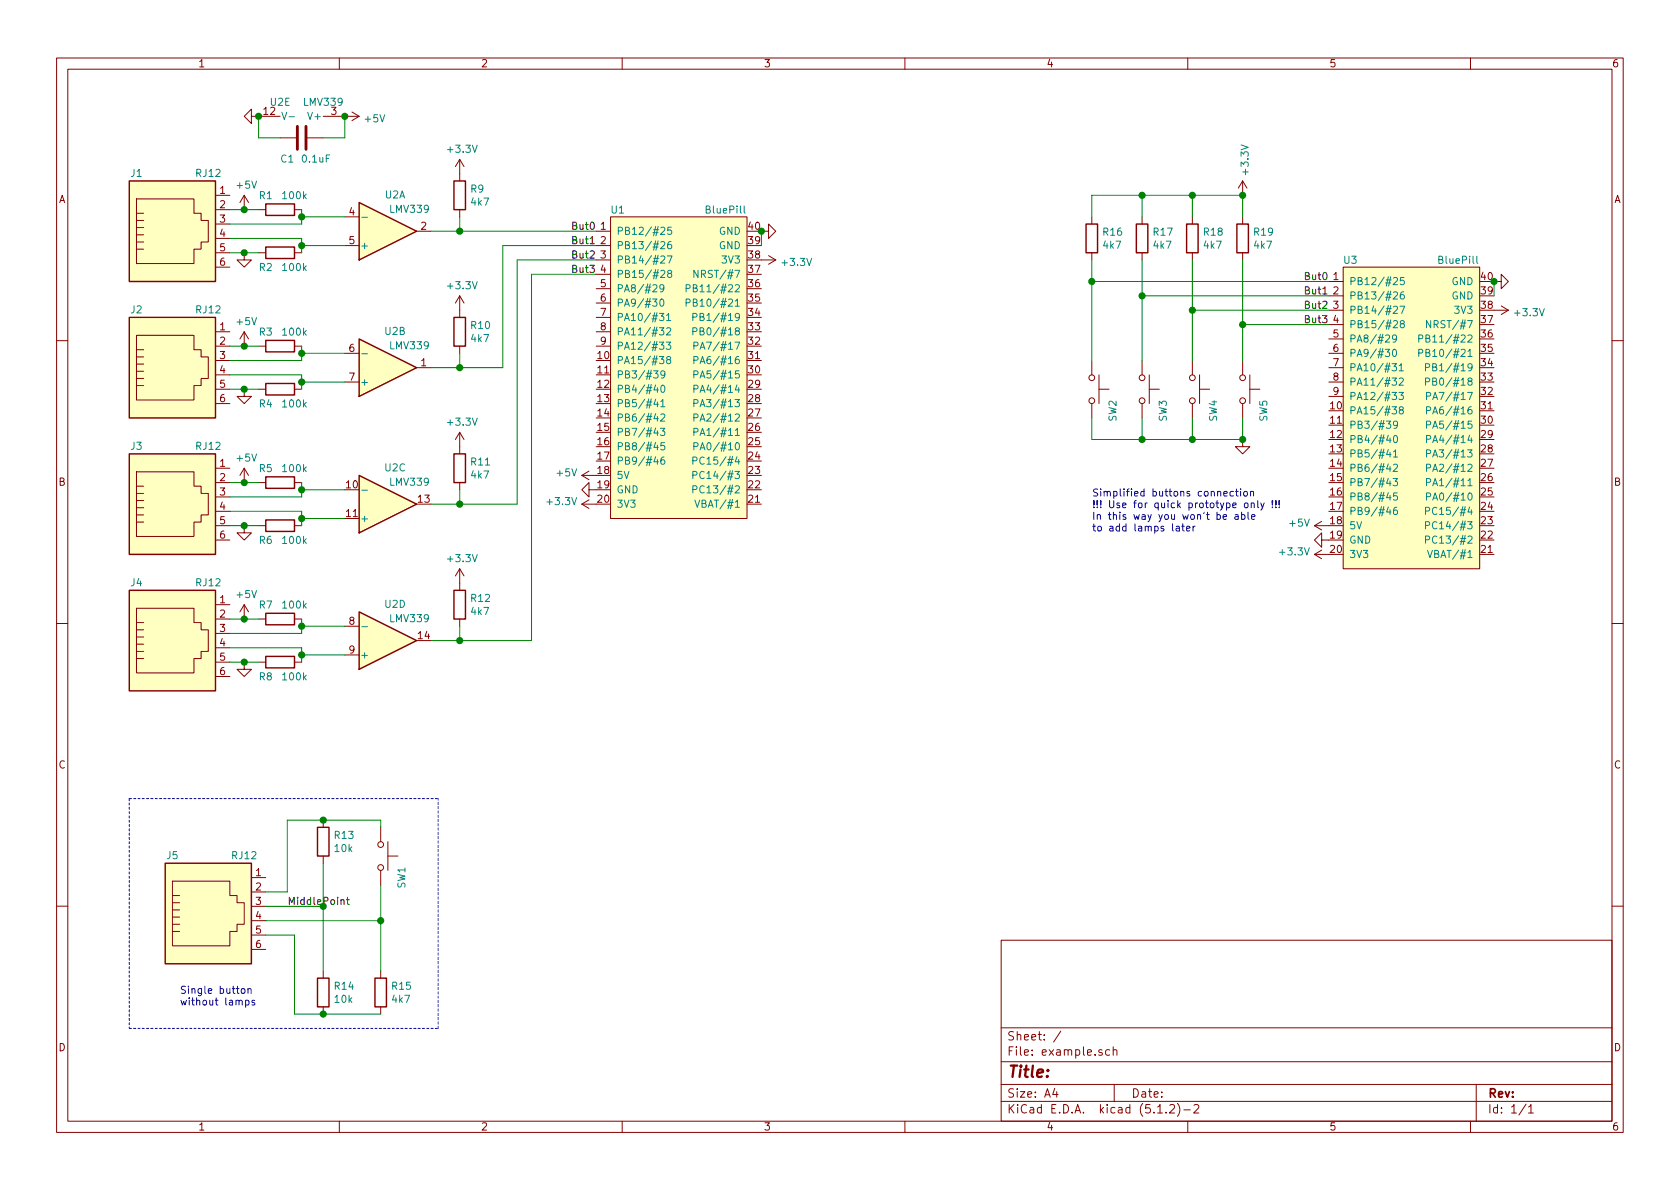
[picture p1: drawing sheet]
EESchema Schematic File Version 4
LIBS:example-cache
EELAYER 29 0
EELAYER END
$Descr A4 11693 8268
encoding utf-8
Sheet 1 1
Title ""
Date ""
Rev ""
Comp ""
Comment1 ""
Comment2 ""
Comment3 ""
Comment4 ""
$EndDescr
$Comp
L brbuttonsystem:BluePill U1
U 1 1
P 4250 1500
F 0 "U1" H 4300 1550 50  0000 C CNN
F 1 "BluePill" H 5050 1550 50  0000 C CNN
F 2 "brbuttonsystem:DIP40_module" H 4250 1500 50  0001 C CNN
F 3 "" H 4250 1500 50  0001 C CNN
	1    4250 1500
	1    0    0    -1  
$EndComp
$Comp
L power:GND #PWR018
U 1 1
P 5300 1600
F 0 "#PWR018" H 5300 1350 50  0001 C CNN
F 1 "GND" H 5305 1427 50  0001 C CNN
F 2 "" H 5300 1600 50  0001 C CNN
F 3 "" H 5300 1600 50  0001 C CNN
	1    5300 1600
	0    -1   -1   0   
$EndComp
$Comp
L power:GND #PWR016
U 1 1
P 4150 3400
F 0 "#PWR016" H 4150 3150 50  0001 C CNN
F 1 "GND" H 4155 3227 50  0001 C CNN
F 2 "" H 4150 3400 50  0001 C CNN
F 3 "" H 4150 3400 50  0001 C CNN
	1    4150 3400
	0    1    1    0   
$EndComp
Wire Wire Line
	5300 1700 5300 1600
Connection ~ 5300 1600
$Comp
L power:+3.3V #PWR019
U 1 1
P 5300 1800
F 0 "#PWR019" H 5300 1650 50  0001 C CNN
F 1 "+3.3V" V 5315 1928 50  0000 L CNN
F 2 "" H 5300 1800 50  0001 C CNN
F 3 "" H 5300 1800 50  0001 C CNN
	1    5300 1800
	0    1    1    0   
$EndComp
$Comp
L power:+3.3V #PWR017
U 1 1
P 4150 3500
F 0 "#PWR017" H 4150 3350 50  0001 C CNN
F 1 "+3.3V" V 4165 3628 50  0000 L CNN
F 2 "" H 4150 3500 50  0001 C CNN
F 3 "" H 4150 3500 50  0001 C CNN
	1    4150 3500
	0    -1   -1   0   
$EndComp
$Comp
L power:+5V #PWR015
U 1 1
P 4150 3300
F 0 "#PWR015" H 4150 3150 50  0001 C CNN
F 1 "+5V" V 4165 3428 50  0000 L CNN
F 2 "" H 4150 3300 50  0001 C CNN
F 3 "" H 4150 3300 50  0001 C CNN
	1    4150 3300
	0    -1   -1   0   
$EndComp
$Comp
L Connector:RJ12 J1
U 1 1
P 1200 1550
F 0 "J1" H 950 1200 50  0000 C CNN
F 1 "RJ12" H 1450 1200 50  0000 C CNN
F 2 "" V 1200 1575 50  0001 C CNN
F 3 "~" V 1200 1575 50  0001 C CNN
	1    1200 1550
	1    0    0    1   
$EndComp
$Comp
L Comparator:LMV339 U2
U 1 1
P 2700 1600
F 0 "U2" H 2750 1350 50  0000 C CNN
F 1 "LMV339" H 2850 1450 50  0000 C CNN
F 2 "" H 2650 1700 50  0001 C CNN
F 3 "http://www.ti.com/lit/ds/symlink/lmv331.pdf" H 2750 1800 50  0001 C CNN
	1    2700 1600
	1    0    0    1   
$EndComp
$Comp
L Comparator:LMV339 U2
U 2 1
P 2700 2550
F 0 "U2" H 2750 2300 50  0000 C CNN
F 1 "LMV339" H 2850 2400 50  0000 C CNN
F 2 "" H 2650 2650 50  0001 C CNN
F 3 "http://www.ti.com/lit/ds/symlink/lmv331.pdf" H 2750 2750 50  0001 C CNN
	2    2700 2550
	1    0    0    1   
$EndComp
$Comp
L Comparator:LMV339 U2
U 3 1
P 2700 3500
F 0 "U2" H 2750 3250 50  0000 C CNN
F 1 "LMV339" H 2850 3350 50  0000 C CNN
F 2 "" H 2650 3600 50  0001 C CNN
F 3 "http://www.ti.com/lit/ds/symlink/lmv331.pdf" H 2750 3700 50  0001 C CNN
	3    2700 3500
	1    0    0    1   
$EndComp
$Comp
L Comparator:LMV339 U2
U 4 1
P 2700 4450
F 0 "U2" H 2750 4200 50  0000 C CNN
F 1 "LMV339" H 2850 4300 50  0000 C CNN
F 2 "" H 2650 4550 50  0001 C CNN
F 3 "http://www.ti.com/lit/ds/symlink/lmv331.pdf" H 2750 4650 50  0001 C CNN
	4    2700 4450
	1    0    0    1   
$EndComp
$Comp
L Comparator:LMV339 U2
U 5 1
P 2100 900
F 0 "U2" V 1900 750 50  0000 C CNN
F 1 "LMV339" V 1900 1050 50  0000 C CNN
F 2 "" H 2050 1000 50  0001 C CNN
F 3 "http://www.ti.com/lit/ds/symlink/lmv331.pdf" H 2150 1100 50  0001 C CNN
	5    2100 900 
	0    1    1    0   
$EndComp
$Comp
L power:+5V #PWR02
U 1 1
P 2400 800
F 0 "#PWR02" H 2400 650 50  0001 C CNN
F 1 "+5V" V 2415 928 50  0000 L CNN
F 2 "" H 2400 800 50  0001 C CNN
F 3 "" H 2400 800 50  0001 C CNN
	1    2400 800 
	0    1    1    0   
$EndComp
$Comp
L power:GND #PWR01
U 1 1
P 1800 800
F 0 "#PWR01" H 1800 550 50  0001 C CNN
F 1 "GND" H 1805 627 50  0001 C CNN
F 2 "" H 1800 800 50  0001 C CNN
F 3 "" H 1800 800 50  0001 C CNN
	1    1800 800 
	0    1    1    0   
$EndComp
$Comp
L Device:R R9
U 1 1
P 3200 1350
F 0 "R9" H 3270 1396 50  0000 L CNN
F 1 "4k7" H 3270 1305 50  0000 L CNN
F 2 "Resistor_THT:R_Axial_DIN0207_L6.3mm_D2.5mm_P10.16mm_Horizontal" V 3130 1350 50  0001 C CNN
F 3 "~" H 3200 1350 50  0001 C CNN
	1    3200 1350
	1    0    0    -1  
$EndComp
$Comp
L Device:R R1
U 1 1
P 1950 1450
F 0 "R1" V 1850 1350 50  0000 C CNN
F 1 "100k" V 1850 1550 50  0000 C CNN
F 2 "Resistor_THT:R_Axial_DIN0207_L6.3mm_D2.5mm_P10.16mm_Horizontal" V 1880 1450 50  0001 C CNN
F 3 "~" H 1950 1450 50  0001 C CNN
	1    1950 1450
	0    1    1    0   
$EndComp
$Comp
L Connector:RJ12 J2
U 1 1
P 1200 2500
F 0 "J2" H 950 2150 50  0000 C CNN
F 1 "RJ12" H 1450 2150 50  0000 C CNN
F 2 "" V 1200 2525 50  0001 C CNN
F 3 "~" V 1200 2525 50  0001 C CNN
	1    1200 2500
	1    0    0    1   
$EndComp
$Comp
L Connector:RJ12 J3
U 1 1
P 1200 3450
F 0 "J3" H 950 3100 50  0000 C CNN
F 1 "RJ12" H 1450 3100 50  0000 C CNN
F 2 "" V 1200 3475 50  0001 C CNN
F 3 "~" V 1200 3475 50  0001 C CNN
	1    1200 3450
	1    0    0    1   
$EndComp
$Comp
L Connector:RJ12 J4
U 1 1
P 1200 4400
F 0 "J4" H 950 4050 50  0000 C CNN
F 1 "RJ12" H 1450 4050 50  0000 C CNN
F 2 "" V 1200 4425 50  0001 C CNN
F 3 "~" V 1200 4425 50  0001 C CNN
	1    1200 4400
	1    0    0    1   
$EndComp
$Comp
L Device:C C1
U 1 1
P 2100 950
F 0 "C1" V 1950 1050 50  0000 C CNN
F 1 "0.1uF" V 1950 850 50  0000 C CNN
F 2 "Capacitor_THT:C_Disc_D5.0mm_W2.5mm_P5.00mm" H 2138 800 50  0001 C CNN
F 3 "~" H 2100 950 50  0001 C CNN
	1    2100 950 
	0    -1   -1   0   
$EndComp
Wire Wire Line
	2400 800  2400 950 
Wire Wire Line
	2400 950  2250 950 
Connection ~ 2400 800 
Wire Wire Line
	1800 800  1800 950 
Wire Wire Line
	1800 950  1950 950 
Connection ~ 1800 800 
$Comp
L Device:R R2
U 1 1
P 1950 1750
F 0 "R2" V 2050 1650 50  0000 C CNN
F 1 "100k" V 2050 1850 50  0000 C CNN
F 2 "Resistor_THT:R_Axial_DIN0207_L6.3mm_D2.5mm_P10.16mm_Horizontal" V 1880 1750 50  0001 C CNN
F 3 "~" H 1950 1750 50  0001 C CNN
	1    1950 1750
	0    1    1    0   
$EndComp
$Comp
L Device:R R3
U 1 1
P 1950 2400
F 0 "R3" V 1850 2300 50  0000 C CNN
F 1 "100k" V 1850 2500 50  0000 C CNN
F 2 "Resistor_THT:R_Axial_DIN0207_L6.3mm_D2.5mm_P10.16mm_Horizontal" V 1880 2400 50  0001 C CNN
F 3 "~" H 1950 2400 50  0001 C CNN
	1    1950 2400
	0    1    1    0   
$EndComp
$Comp
L Device:R R4
U 1 1
P 1950 2700
F 0 "R4" V 2050 2600 50  0000 C CNN
F 1 "100k" V 2050 2800 50  0000 C CNN
F 2 "Resistor_THT:R_Axial_DIN0207_L6.3mm_D2.5mm_P10.16mm_Horizontal" V 1880 2700 50  0001 C CNN
F 3 "~" H 1950 2700 50  0001 C CNN
	1    1950 2700
	0    1    1    0   
$EndComp
$Comp
L Device:R R5
U 1 1
P 1950 3350
F 0 "R5" V 1850 3250 50  0000 C CNN
F 1 "100k" V 1850 3450 50  0000 C CNN
F 2 "Resistor_THT:R_Axial_DIN0207_L6.3mm_D2.5mm_P10.16mm_Horizontal" V 1880 3350 50  0001 C CNN
F 3 "~" H 1950 3350 50  0001 C CNN
	1    1950 3350
	0    1    1    0   
$EndComp
$Comp
L Device:R R6
U 1 1
P 1950 3650
F 0 "R6" V 2050 3550 50  0000 C CNN
F 1 "100k" V 2050 3750 50  0000 C CNN
F 2 "Resistor_THT:R_Axial_DIN0207_L6.3mm_D2.5mm_P10.16mm_Horizontal" V 1880 3650 50  0001 C CNN
F 3 "~" H 1950 3650 50  0001 C CNN
	1    1950 3650
	0    1    1    0   
$EndComp
$Comp
L Device:R R7
U 1 1
P 1950 4300
F 0 "R7" V 1850 4200 50  0000 C CNN
F 1 "100k" V 1850 4400 50  0000 C CNN
F 2 "Resistor_THT:R_Axial_DIN0207_L6.3mm_D2.5mm_P10.16mm_Horizontal" V 1880 4300 50  0001 C CNN
F 3 "~" H 1950 4300 50  0001 C CNN
	1    1950 4300
	0    1    1    0   
$EndComp
$Comp
L Device:R R8
U 1 1
P 1950 4600
F 0 "R8" V 2050 4500 50  0000 C CNN
F 1 "100k" V 2050 4700 50  0000 C CNN
F 2 "Resistor_THT:R_Axial_DIN0207_L6.3mm_D2.5mm_P10.16mm_Horizontal" V 1880 4600 50  0001 C CNN
F 3 "~" H 1950 4600 50  0001 C CNN
	1    1950 4600
	0    1    1    0   
$EndComp
$Comp
L Device:R R10
U 1 1
P 3200 2300
F 0 "R10" H 3270 2346 50  0000 L CNN
F 1 "4k7" H 3270 2255 50  0000 L CNN
F 2 "Resistor_THT:R_Axial_DIN0207_L6.3mm_D2.5mm_P10.16mm_Horizontal" V 3130 2300 50  0001 C CNN
F 3 "~" H 3200 2300 50  0001 C CNN
	1    3200 2300
	1    0    0    -1  
$EndComp
$Comp
L Device:R R11
U 1 1
P 3200 3250
F 0 "R11" H 3270 3296 50  0000 L CNN
F 1 "4k7" H 3270 3205 50  0000 L CNN
F 2 "Resistor_THT:R_Axial_DIN0207_L6.3mm_D2.5mm_P10.16mm_Horizontal" V 3130 3250 50  0001 C CNN
F 3 "~" H 3200 3250 50  0001 C CNN
	1    3200 3250
	1    0    0    -1  
$EndComp
$Comp
L Device:R R12
U 1 1
P 3200 4200
F 0 "R12" H 3270 4246 50  0000 L CNN
F 1 "4k7" H 3270 4155 50  0000 L CNN
F 2 "Resistor_THT:R_Axial_DIN0207_L6.3mm_D2.5mm_P10.16mm_Horizontal" V 3130 4200 50  0001 C CNN
F 3 "~" H 3200 4200 50  0001 C CNN
	1    3200 4200
	1    0    0    -1  
$EndComp
Wire Wire Line
	1600 4300 1700 4300
Wire Wire Line
	1600 4400 2100 4400
Wire Wire Line
	2100 4400 2100 4350
Wire Wire Line
	1600 4600 1700 4600
Wire Wire Line
	1600 4500 2100 4500
Wire Wire Line
	2100 4500 2100 4550
Wire Wire Line
	2400 4550 2100 4550
Connection ~ 2100 4550
Wire Wire Line
	2100 4550 2100 4600
Wire Wire Line
	2400 4350 2100 4350
Connection ~ 2100 4350
Wire Wire Line
	2100 4350 2100 4300
Wire Wire Line
	1600 3650 1700 3650
Wire Wire Line
	1600 3550 2100 3550
Wire Wire Line
	2100 3550 2100 3600
Wire Wire Line
	1600 3350 1700 3350
Wire Wire Line
	1600 3450 2100 3450
Wire Wire Line
	2100 3450 2100 3400
Wire Wire Line
	2400 3400 2100 3400
Connection ~ 2100 3400
Wire Wire Line
	2100 3400 2100 3350
Wire Wire Line
	2400 3600 2100 3600
Connection ~ 2100 3600
Wire Wire Line
	2100 3600 2100 3650
Wire Wire Line
	1800 2400 1700 2400
Wire Wire Line
	1600 2700 1700 2700
Wire Wire Line
	1600 2600 2100 2600
Wire Wire Line
	2100 2600 2100 2650
Wire Wire Line
	1600 2500 2100 2500
Wire Wire Line
	2100 2500 2100 2450
Wire Wire Line
	2400 2450 2100 2450
Connection ~ 2100 2450
Wire Wire Line
	2100 2450 2100 2400
Wire Wire Line
	2400 2650 2100 2650
Connection ~ 2100 2650
Wire Wire Line
	2100 2650 2100 2700
Wire Wire Line
	1600 1750 1700 1750
Wire Wire Line
	1600 1650 2100 1650
Wire Wire Line
	2100 1650 2100 1700
Wire Wire Line
	1600 1550 2100 1550
Wire Wire Line
	2100 1550 2100 1500
Wire Wire Line
	1800 1450 1700 1450
Wire Wire Line
	2400 1500 2100 1500
Connection ~ 2100 1500
Wire Wire Line
	2100 1500 2100 1450
Wire Wire Line
	2400 1700 2100 1700
Connection ~ 2100 1700
Wire Wire Line
	2100 1700 2100 1750
Wire Wire Line
	3000 1600 3200 1600
Wire Wire Line
	3200 1600 3200 1500
Wire Wire Line
	3000 2550 3200 2550
Wire Wire Line
	3200 2550 3200 2450
Wire Wire Line
	3200 3500 3200 3400
Wire Wire Line
	3000 3500 3200 3500
Wire Wire Line
	3000 4450 3200 4450
Wire Wire Line
	3200 4450 3200 4350
$Comp
L power:+5V #PWR03
U 1 1
P 1700 1450
F 0 "#PWR03" H 1700 1300 50  0001 C CNN
F 1 "+5V" H 1715 1623 50  0000 C CNN
F 2 "" H 1700 1450 50  0001 C CNN
F 3 "" H 1700 1450 50  0001 C CNN
	1    1700 1450
	1    0    0    -1  
$EndComp
Connection ~ 1700 1450
Wire Wire Line
	1700 1450 1600 1450
$Comp
L power:+5V #PWR05
U 1 1
P 1700 2400
F 0 "#PWR05" H 1700 2250 50  0001 C CNN
F 1 "+5V" H 1715 2573 50  0000 C CNN
F 2 "" H 1700 2400 50  0001 C CNN
F 3 "" H 1700 2400 50  0001 C CNN
	1    1700 2400
	1    0    0    -1  
$EndComp
Connection ~ 1700 2400
Wire Wire Line
	1700 2400 1600 2400
$Comp
L power:+5V #PWR07
U 1 1
P 1700 3350
F 0 "#PWR07" H 1700 3200 50  0001 C CNN
F 1 "+5V" H 1715 3523 50  0000 C CNN
F 2 "" H 1700 3350 50  0001 C CNN
F 3 "" H 1700 3350 50  0001 C CNN
	1    1700 3350
	1    0    0    -1  
$EndComp
Connection ~ 1700 3350
Wire Wire Line
	1700 3350 1800 3350
$Comp
L power:+5V #PWR09
U 1 1
P 1700 4300
F 0 "#PWR09" H 1700 4150 50  0001 C CNN
F 1 "+5V" H 1715 4473 50  0000 C CNN
F 2 "" H 1700 4300 50  0001 C CNN
F 3 "" H 1700 4300 50  0001 C CNN
	1    1700 4300
	1    0    0    -1  
$EndComp
Connection ~ 1700 4300
Wire Wire Line
	1700 4300 1800 4300
$Comp
L power:GND #PWR04
U 1 1
P 1700 1750
F 0 "#PWR04" H 1700 1500 50  0001 C CNN
F 1 "GND" H 1705 1577 50  0001 C CNN
F 2 "" H 1700 1750 50  0001 C CNN
F 3 "" H 1700 1750 50  0001 C CNN
	1    1700 1750
	1    0    0    -1  
$EndComp
Connection ~ 1700 1750
Wire Wire Line
	1700 1750 1800 1750
$Comp
L power:GND #PWR06
U 1 1
P 1700 2700
F 0 "#PWR06" H 1700 2450 50  0001 C CNN
F 1 "GND" H 1705 2527 50  0001 C CNN
F 2 "" H 1700 2700 50  0001 C CNN
F 3 "" H 1700 2700 50  0001 C CNN
	1    1700 2700
	1    0    0    -1  
$EndComp
Connection ~ 1700 2700
Wire Wire Line
	1700 2700 1800 2700
$Comp
L power:GND #PWR08
U 1 1
P 1700 3650
F 0 "#PWR08" H 1700 3400 50  0001 C CNN
F 1 "GND" H 1705 3477 50  0001 C CNN
F 2 "" H 1700 3650 50  0001 C CNN
F 3 "" H 1700 3650 50  0001 C CNN
	1    1700 3650
	1    0    0    -1  
$EndComp
$Comp
L power:GND #PWR010
U 1 1
P 1700 4600
F 0 "#PWR010" H 1700 4350 50  0001 C CNN
F 1 "GND" H 1705 4427 50  0001 C CNN
F 2 "" H 1700 4600 50  0001 C CNN
F 3 "" H 1700 4600 50  0001 C CNN
	1    1700 4600
	1    0    0    -1  
$EndComp
Connection ~ 1700 4600
Wire Wire Line
	1700 4600 1800 4600
Connection ~ 1700 3650
Wire Wire Line
	1700 3650 1800 3650
$Comp
L power:+3.3V #PWR011
U 1 1
P 3200 1200
F 0 "#PWR011" H 3200 1050 50  0001 C CNN
F 1 "+3.3V" H 3215 1373 50  0000 C CNN
F 2 "" H 3200 1200 50  0001 C CNN
F 3 "" H 3200 1200 50  0001 C CNN
	1    3200 1200
	1    0    0    -1  
$EndComp
$Comp
L power:+3.3V #PWR012
U 1 1
P 3200 2150
F 0 "#PWR012" H 3200 2000 50  0001 C CNN
F 1 "+3.3V" H 3215 2323 50  0000 C CNN
F 2 "" H 3200 2150 50  0001 C CNN
F 3 "" H 3200 2150 50  0001 C CNN
	1    3200 2150
	1    0    0    -1  
$EndComp
$Comp
L power:+3.3V #PWR013
U 1 1
P 3200 3100
F 0 "#PWR013" H 3200 2950 50  0001 C CNN
F 1 "+3.3V" H 3215 3273 50  0000 C CNN
F 2 "" H 3200 3100 50  0001 C CNN
F 3 "" H 3200 3100 50  0001 C CNN
	1    3200 3100
	1    0    0    -1  
$EndComp
$Comp
L power:+3.3V #PWR014
U 1 1
P 3200 4050
F 0 "#PWR014" H 3200 3900 50  0001 C CNN
F 1 "+3.3V" H 3215 4223 50  0000 C CNN
F 2 "" H 3200 4050 50  0001 C CNN
F 3 "" H 3200 4050 50  0001 C CNN
	1    3200 4050
	1    0    0    -1  
$EndComp
Text Label 4150 1600 2    50   ~ 0
But0
Text Label 4150 1700 2    50   ~ 0
But1
Text Label 4150 1800 2    50   ~ 0
But2
Text Label 4150 1900 2    50   ~ 0
But3
Wire Wire Line
	3200 2550 3500 2550
Wire Wire Line
	3500 2550 3500 1700
Connection ~ 3200 2550
Wire Wire Line
	3200 3500 3600 3500
Wire Wire Line
	3600 3500 3600 1800
Connection ~ 3200 3500
Wire Wire Line
	3200 4450 3700 4450
Wire Wire Line
	3700 4450 3700 1900
Connection ~ 3200 4450
Wire Wire Line
	4150 1600 3200 1600
Connection ~ 3200 1600
Wire Wire Line
	3500 1700 4150 1700
Wire Wire Line
	4150 1800 3600 1800
Wire Wire Line
	3700 1900 4150 1900
$Comp
L Connector:RJ12 J5
U 1 1
P 1450 6300
F 0 "J5" H 1200 5950 50  0000 C CNN
F 1 "RJ12" H 1700 5950 50  0000 C CNN
F 2 "" V 1450 6325 50  0001 C CNN
F 3 "~" V 1450 6325 50  0001 C CNN
	1    1450 6300
	1    0    0    1   
$EndComp
$Comp
L Switch:SW_Push SW1
U 1 1
P 2650 5950
F 0 "SW1" H 2800 6100 50  0000 C CNN
F 1 "SW_Push" H 2650 6144 50  0001 C CNN
F 2 "" H 2650 6150 50  0001 C CNN
F 3 "~" H 2650 6150 50  0001 C CNN
	1    2650 5950
	0    1    1    0   
$EndComp
$Comp
L Device:R R15
U 1 1
P 2650 6900
F 0 "R15" H 2720 6946 50  0000 L CNN
F 1 "4k7" H 2720 6855 50  0000 L CNN
F 2 "Resistor_THT:R_Axial_DIN0207_L6.3mm_D2.5mm_P10.16mm_Horizontal" V 2580 6900 50  0001 C CNN
F 3 "~" H 2650 6900 50  0001 C CNN
	1    2650 6900
	1    0    0    -1  
$EndComp
$Comp
L Device:R R13
U 1 1
P 2250 5850
F 0 "R13" H 2320 5896 50  0000 L CNN
F 1 "10k" H 2320 5805 50  0000 L CNN
F 2 "Resistor_THT:R_Axial_DIN0207_L6.3mm_D2.5mm_P10.16mm_Horizontal" V 2180 5850 50  0001 C CNN
F 3 "~" H 2250 5850 50  0001 C CNN
	1    2250 5850
	1    0    0    -1  
$EndComp
$Comp
L Device:R R14
U 1 1
P 2250 6900
F 0 "R14" H 2320 6946 50  0000 L CNN
F 1 "10k" H 2320 6855 50  0000 L CNN
F 2 "Resistor_THT:R_Axial_DIN0207_L6.3mm_D2.5mm_P10.16mm_Horizontal" V 2180 6900 50  0001 C CNN
F 3 "~" H 2250 6900 50  0001 C CNN
	1    2250 6900
	1    0    0    -1  
$EndComp
Wire Wire Line
	1850 6300 2250 6300
Wire Wire Line
	2250 6300 2250 6000
Wire Wire Line
	2250 6750 2250 6300
Connection ~ 2250 6300
Text Label 2000 6300 0    50   ~ 0
MiddlePoint
Wire Wire Line
	1850 6200 2000 6200
Wire Wire Line
	2000 6200 2000 5700
Wire Wire Line
	2000 5700 2250 5700
Wire Wire Line
	2250 7050 2650 7050
Wire Wire Line
	2650 6150 2650 6400
Wire Wire Line
	1850 6400 2650 6400
Connection ~ 2650 6400
Wire Wire Line
	2650 6400 2650 6750
Wire Wire Line
	2250 5700 2650 5700
Wire Wire Line
	2650 5700 2650 5750
Connection ~ 2250 5700
Wire Wire Line
	1850 6500 2050 6500
Wire Wire Line
	2050 6500 2050 7050
Wire Wire Line
	2050 7050 2250 7050
Connection ~ 2250 7050
Wire Notes Line
	900  5550 3050 5550
Text Notes 1250 7000 0    50   ~ 0
Single button\nwithout lamps
Wire Notes Line
	900  5550 900  7150
Wire Notes Line
	900  7150 3050 7150
Wire Notes Line
	3050 7150 3050 5550
$Comp
L brbuttonsystem:BluePill U3
U 1 1
P 9350 1850
F 0 "U3" H 9400 1900 50  0000 C CNN
F 1 "BluePill" H 10150 1900 50  0000 C CNN
F 2 "brbuttonsystem:DIP40_module" H 9350 1850 50  0001 C CNN
F 3 "" H 9350 1850 50  0001 C CNN
	1    9350 1850
	1    0    0    -1  
$EndComp
$Comp
L power:GND #PWR0101
U 1 1
P 10400 1950
F 0 "#PWR0101" H 10400 1700 50  0001 C CNN
F 1 "GND" H 10405 1777 50  0001 C CNN
F 2 "" H 10400 1950 50  0001 C CNN
F 3 "" H 10400 1950 50  0001 C CNN
	1    10400 1950
	0    -1   -1   0   
$EndComp
$Comp
L power:GND #PWR0102
U 1 1
P 9250 3750
F 0 "#PWR0102" H 9250 3500 50  0001 C CNN
F 1 "GND" H 9255 3577 50  0001 C CNN
F 2 "" H 9250 3750 50  0001 C CNN
F 3 "" H 9250 3750 50  0001 C CNN
	1    9250 3750
	0    1    1    0   
$EndComp
Wire Wire Line
	10400 2050 10400 1950
Connection ~ 10400 1950
$Comp
L power:+3.3V #PWR0103
U 1 1
P 10400 2150
F 0 "#PWR0103" H 10400 2000 50  0001 C CNN
F 1 "+3.3V" V 10415 2278 50  0000 L CNN
F 2 "" H 10400 2150 50  0001 C CNN
F 3 "" H 10400 2150 50  0001 C CNN
	1    10400 2150
	0    1    1    0   
$EndComp
$Comp
L power:+3.3V #PWR0104
U 1 1
P 9250 3850
F 0 "#PWR0104" H 9250 3700 50  0001 C CNN
F 1 "+3.3V" V 9265 3978 50  0000 L CNN
F 2 "" H 9250 3850 50  0001 C CNN
F 3 "" H 9250 3850 50  0001 C CNN
	1    9250 3850
	0    -1   -1   0   
$EndComp
$Comp
L power:+5V #PWR0105
U 1 1
P 9250 3650
F 0 "#PWR0105" H 9250 3500 50  0001 C CNN
F 1 "+5V" V 9265 3778 50  0000 L CNN
F 2 "" H 9250 3650 50  0001 C CNN
F 3 "" H 9250 3650 50  0001 C CNN
	1    9250 3650
	0    -1   -1   0   
$EndComp
Text Label 9250 1950 2    50   ~ 0
But0
Text Label 9250 2050 2    50   ~ 0
But1
Text Label 9250 2150 2    50   ~ 0
But2
Text Label 9250 2250 2    50   ~ 0
But3
$Comp
L Switch:SW_Push SW4
U 1 1
P 8300 2700
F 0 "SW4" H 8450 2850 50  0000 C CNN
F 1 "SW_Push" H 8300 2894 50  0001 C CNN
F 2 "" H 8300 2900 50  0001 C CNN
F 3 "~" H 8300 2900 50  0001 C CNN
	1    8300 2700
	0    1    1    0   
$EndComp
$Comp
L Device:R R18
U 1 1
P 8300 1650
F 0 "R18" H 8370 1696 50  0000 L CNN
F 1 "4k7" H 8370 1605 50  0000 L CNN
F 2 "Resistor_THT:R_Axial_DIN0207_L6.3mm_D2.5mm_P10.16mm_Horizontal" V 8230 1650 50  0001 C CNN
F 3 "~" H 8300 1650 50  0001 C CNN
	1    8300 1650
	1    0    0    -1  
$EndComp
$Comp
L Device:R R17
U 1 1
P 7950 1650
F 0 "R17" H 8020 1696 50  0000 L CNN
F 1 "4k7" H 8020 1605 50  0000 L CNN
F 2 "Resistor_THT:R_Axial_DIN0207_L6.3mm_D2.5mm_P10.16mm_Horizontal" V 7880 1650 50  0001 C CNN
F 3 "~" H 7950 1650 50  0001 C CNN
	1    7950 1650
	1    0    0    -1  
$EndComp
$Comp
L Device:R R19
U 1 1
P 8650 1650
F 0 "R19" H 8720 1696 50  0000 L CNN
F 1 "4k7" H 8720 1605 50  0000 L CNN
F 2 "Resistor_THT:R_Axial_DIN0207_L6.3mm_D2.5mm_P10.16mm_Horizontal" V 8580 1650 50  0001 C CNN
F 3 "~" H 8650 1650 50  0001 C CNN
	1    8650 1650
	1    0    0    -1  
$EndComp
$Comp
L Device:R R16
U 1 1
P 7600 1650
F 0 "R16" H 7670 1696 50  0000 L CNN
F 1 "4k7" H 7670 1605 50  0000 L CNN
F 2 "Resistor_THT:R_Axial_DIN0207_L6.3mm_D2.5mm_P10.16mm_Horizontal" V 7530 1650 50  0001 C CNN
F 3 "~" H 7600 1650 50  0001 C CNN
	1    7600 1650
	1    0    0    -1  
$EndComp
$Comp
L Switch:SW_Push SW5
U 1 1
P 8650 2700
F 0 "SW5" H 8800 2850 50  0000 C CNN
F 1 "SW_Push" H 8650 2894 50  0001 C CNN
F 2 "" H 8650 2900 50  0001 C CNN
F 3 "~" H 8650 2900 50  0001 C CNN
	1    8650 2700
	0    1    1    0   
$EndComp
$Comp
L Switch:SW_Push SW3
U 1 1
P 7950 2700
F 0 "SW3" H 8100 2850 50  0000 C CNN
F 1 "SW_Push" H 7950 2894 50  0001 C CNN
F 2 "" H 7950 2900 50  0001 C CNN
F 3 "~" H 7950 2900 50  0001 C CNN
	1    7950 2700
	0    1    1    0   
$EndComp
$Comp
L Switch:SW_Push SW2
U 1 1
P 7600 2700
F 0 "SW2" H 7750 2850 50  0000 C CNN
F 1 "SW_Push" H 7600 2894 50  0001 C CNN
F 2 "" H 7600 2900 50  0001 C CNN
F 3 "~" H 7600 2900 50  0001 C CNN
	1    7600 2700
	0    1    1    0   
$EndComp
Wire Wire Line
	7600 1950 7600 1800
Wire Wire Line
	7600 1950 9250 1950
Wire Wire Line
	7600 1950 7600 2500
Connection ~ 7600 1950
Wire Wire Line
	7950 2500 7950 2050
Wire Wire Line
	7950 2050 9250 2050
Connection ~ 7950 2050
Wire Wire Line
	7950 2050 7950 1800
Wire Wire Line
	8300 1800 8300 2150
Wire Wire Line
	8300 2150 9250 2150
Connection ~ 8300 2150
Wire Wire Line
	8300 2150 8300 2500
Wire Wire Line
	8650 1800 8650 2250
Wire Wire Line
	8650 2250 9250 2250
Connection ~ 8650 2250
Wire Wire Line
	8650 2250 8650 2500
Wire Wire Line
	7600 2900 7600 3050
Wire Wire Line
	7600 3050 7950 3050
Wire Wire Line
	8650 3050 8650 2900
Wire Wire Line
	8300 2900 8300 3050
Connection ~ 8300 3050
Wire Wire Line
	8300 3050 8650 3050
Wire Wire Line
	7950 2900 7950 3050
Connection ~ 7950 3050
Wire Wire Line
	7950 3050 8300 3050
Wire Wire Line
	7600 1500 7600 1350
Wire Wire Line
	7600 1350 7950 1350
Wire Wire Line
	8650 1350 8650 1500
Wire Wire Line
	8300 1500 8300 1350
Connection ~ 8300 1350
Wire Wire Line
	8300 1350 8650 1350
Wire Wire Line
	7950 1500 7950 1350
Connection ~ 7950 1350
Wire Wire Line
	7950 1350 8300 1350
$Comp
L power:+3.3V #PWR020
U 1 1
P 8650 1350
F 0 "#PWR020" H 8650 1200 50  0001 C CNN
F 1 "+3.3V" V 8665 1478 50  0000 L CNN
F 2 "" H 8650 1350 50  0001 C CNN
F 3 "" H 8650 1350 50  0001 C CNN
	1    8650 1350
	1    0    0    -1  
$EndComp
Connection ~ 8650 1350
$Comp
L power:GND #PWR021
U 1 1
P 8650 3050
F 0 "#PWR021" H 8650 2800 50  0001 C CNN
F 1 "GND" H 8655 2877 50  0001 C CNN
F 2 "" H 8650 3050 50  0001 C CNN
F 3 "" H 8650 3050 50  0001 C CNN
	1    8650 3050
	1    0    0    -1  
$EndComp
Connection ~ 8650 3050
Text Notes 7600 3700 0    50   ~ 0
Simplified buttons connection\n!!! Use for quick prototype only !!!\nIn this way you won't be able\nto add lamps later
$EndSCHEMATC
